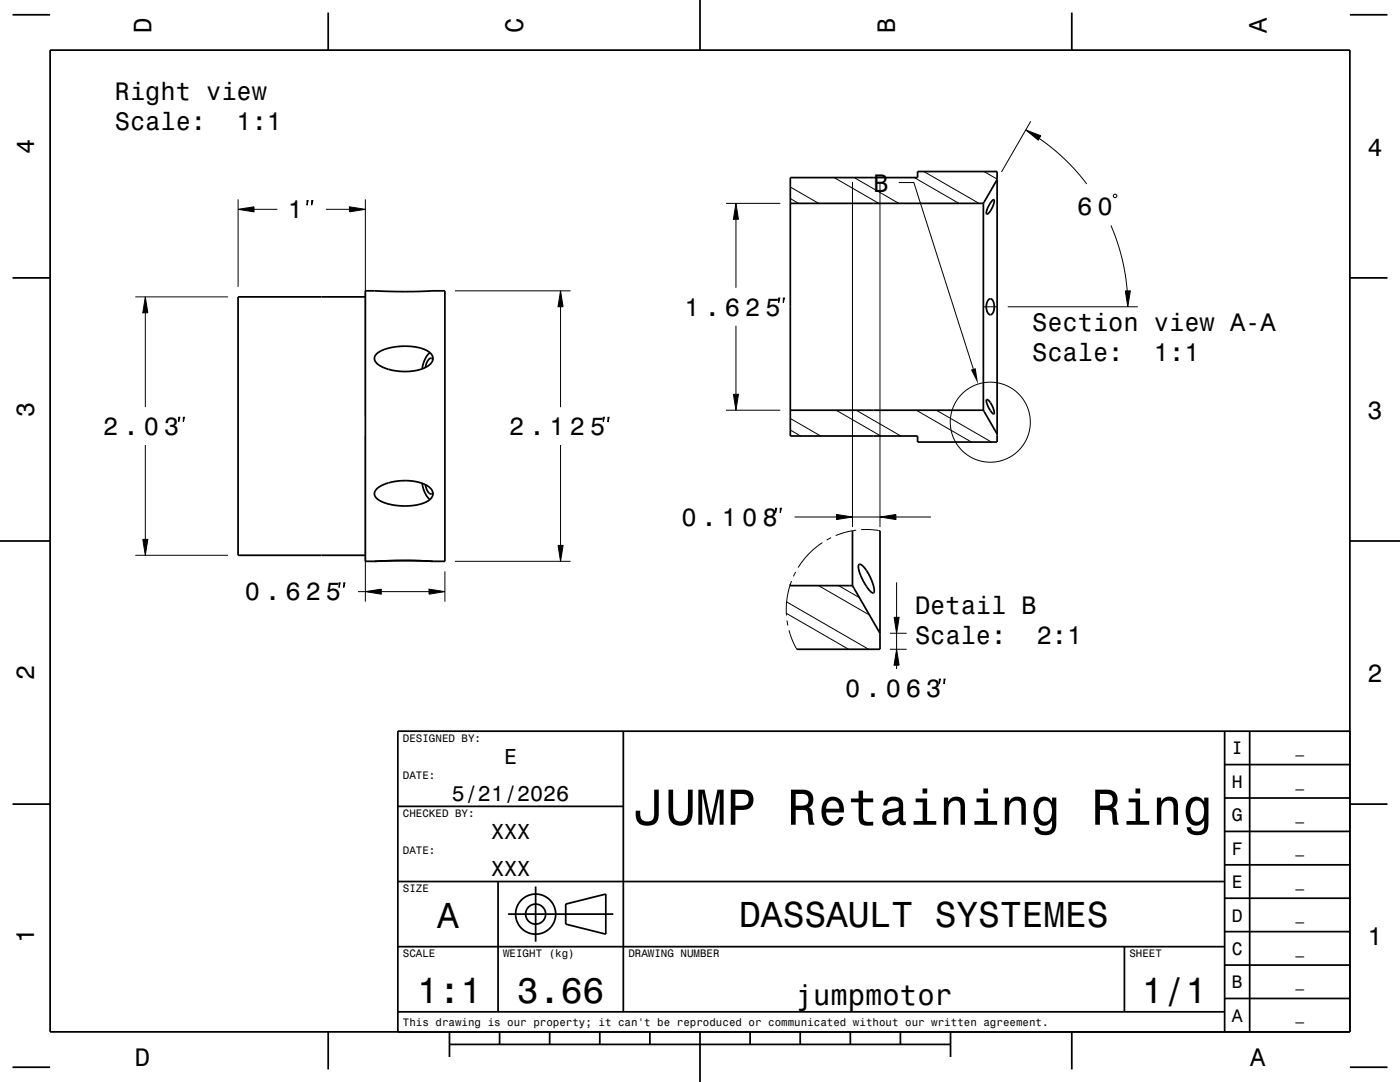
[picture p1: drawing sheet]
<svg xmlns="http://www.w3.org/2000/svg" width="279mm" height="216mm" viewBox="0 0 279 216" stroke-linecap="round" stroke-linejoin="round" font-family="sans-serif">
<g fill="none" stroke="#000" stroke-width=".2">
<path d="M47.5 39.8v17.4M72.9 39.8v43.2M157.7 37.3l5.7 3.3M157.7 39.6l1.7 1M166.5 35.4l8.9 5.2M170.1 36.3v68.9M170.5 35.4l8.9 5.2M175.6 36.3v68.9M179.4 36.4h3l11.8 37.2M182.5 35.4l8.9 5.2M184.4 34.2l11 6.4M196.4 34.2l2.6 1.5"/>
<path d="M204.7 25.9l3 1.2-.5 .9zM205.7 24.2l-5.8 10.1M207.4 27.6l2.6 1.9 2.6 2.4 2.4 2.5 1.9 2.3M222.4 38.7h.3l.2 .3v.2l-.2 .2h-.3l-.2-.2v-.2zM27 59.2h18.5M29 59.2l.5 3.2h-1zM47.5 41.8l3.2-.5v1zM50.7 41.8h4.7M61.3 40h.2l-.2 1zM62.2 40h.2l-.2 1zM65 41.8h4.7M69.7 41.3l3.2 .5-3.2 .5z"/>
<path d="M90.8 58h23.1M111.9 58l.5 3.2h-1zM144.9 40.6h10.8M146.9 40.6l.5 3.2h-1zM146.9 43.8v13.6M155.4 59.5h.2l-.2 .9zM156.3 59.5h.3l-.3 .9zM221.7 45l1.3 3.5 .8 2.6 .7 3.2 .5 3.7M224.6 58h1l-.5 3.2zM29 62.4v18.8M111.9 61.2v20M146.4 78.7h1l-.5 3.2z"/>
<path d="M146.9 65v13.7M196.2 61.2h2.9M201.1 61.2h26M29 88.8v18.8M35.7 83.3h.2l-.2 .9zM36.6 83.3h.2l-.2 .9zM72.9 87v33.1M111.9 88.8v20M120.4 83.3h.2l-.2 .9zM121.3 83.3h.3l-.3 .9zM144.9 81.9h10.8M157.7 83.5l6.1 3.5"/>
<path d="M157.7 85.8l2.1 1.2M166.9 81.9l8.9 5.1M170.9 81.9l8.9 5.1M182.9 81.9l11 6.3M186.9 81.9l11 6.3M27 110.8h18.5M28.5 107.6h1l-.5 3.2zM67.7 116.3h.2l-.2 .9zM68.6 116.3h.2l-.2 .9zM71.5 118.1h1.4M72.9 118.1l3.2-.5v1zM76.1 118.1h9.5"/>
<path d="M85.6 117.6l3.2 .5-3.2 .5zM88.8 114v6.1M90.8 112h23.1M111.4 108.8h1l-.5 3.2zM154.8 101.4h.2l-.2 .9zM155.7 101.4h.2l-.2 .9zM157.8 116.5l-.2 .4M158 115.9l-.9 3.4-.1 3.5M158.6 103.2h8.4M158.8 114.1l-.5 .9M163.4 116.9l10.1 5.8M164.1 108.3l-2.7 2.2-2.1 2.8"/>
<path d="M165.9 107.3l-.9 .5M167 102.7l3.1 .5-3.1 .5zM167.4 116.9l4.1 2.4M170.1 103.2h5.5M170.9 105.8l-2.2 .4-1.9 .7M171.9 105.7h1.7l2 .2M175.6 103.2l3.2-.5v1zM178.8 103.2h7M178.9 116.2v7M156.9 122.4l12.5 7.2M157 120.1l16.4 9.5M157.1 123.8l.1 1"/>
<path d="M157.5 125.8l.7 2.1 .8 1.7M177.6 129.6h3.3M177.6 126.4h3.3M178.4 123.2h1l-.5 3.2zM178.9 129.6l.5 3.1h-1zM178.9 126.4v3.2M178.9 132.7v.8M187.5 135.5h.2l-.2 1zM188.4 135.5h.2l-.2 1z"/>
<circle cx="197.6" cy="84.2" r="8"/>
</g>
<g fill="none" stroke="#000" stroke-width=".35">
<path d="M2.5 2.9h7.5M10 10h259.4v195.9h-259.4zM65.5 2.5v7.5M139.7 0v10M213.9 2.5v7.5M269.4 2.9h7.5M157.7 35.4h25.4v-1.2h15.9v54h-15.9v-1.2h-25.4zM199 35.8l-2.7 4.8M2.5 55.4h7.5M72.9 58l7.3 .2 8.6-.2v54l-7.6-.2-8.3 .2zM72.9 59.2h-25.4v51.6h25.4M157.7 40.6h38.6"/>
<path d="M196.3 40.6v41.3M197.3 59.8a.62 .62 0 0 1 .7-.1 .62 .62 0 0 1 .3 .6l.1 1.1-.2 1a.6 .6 0 0 1-.7 .4 .6 .6 0 0 1-.5-.6 2.51 2.51 0 0 1 .3-2.4zM198 40a.24 .24 0 0 1 .4-.1 .24 .24 0 0 1 0 .4l-.7 1.8a.71 .71 0 0 1-.8 .6v-.1a3.9 3.9 0 0 1 1.1-2.6zM269.4 55.4h7.5M75.1 70.6l.8-.5 1-.4a10.9 10.9 0 0 1 8.8 .6l.6 .7 .1 .7a3.2 3.2 0 0 1-2.7 2.1 10 10 0 0 1-8.5-1.3 1.18 1.18 0 0 1-.1-1.9zM85.8 70.4a5.2 5.2 0 0 0-1.5 3.2M86.4 71.8a.45 .45 0 0 0-.5-.4 .45 .45 0 0 0-.4 .4l-.4 .8-.2 .7M196.9 79.8a.58 .58 0 0 1 .7 .5l.8 1.6a.45 .45 0 0 1-.1 .7l-.6-.7a2.9 2.9 0 0 1-.8-2.1zM75.2 97.5l1.4-.8a10.2 10.2 0 0 1 9.1 .5 1.58 1.58 0 0 1 .7 1.6 1.58 1.58 0 0 1-1.2 1.3l-1.2 .5a11 11 0 0 1-8.8-1.1 1.21 1.21 0 0 1 0-2zM84.3 96.4a5.1 5.1 0 0 0 1.5 3.3M84.9 96.7l.3 1a.84 .84 0 0 0 1.1 .7l.1-.1M157.7 81.9h38.6"/>
<path d="M196.3 81.9l2.7 4.7M0 107.9h10M157.6 116.9h12.5M170.1 116.9l5.5 9.5M170.1 105.9v11M171.4 112.7l.1-.1a1.94 1.94 0 0 1 1.4 1.3 6.4 6.4 0 0 1 1.5 4.3l-.2 .1a3.3 3.3 0 0 1-1.7-1.9 5.6 5.6 0 0 1-1.1-3.6zM175.6 105.9v23.7h-16.6M269.4 107.9h10M124.4 145.9v56M244.4 159.2h25M244.4 152.6h25M244.4 145.9v60"/>
<path d="M249.4 145.9v60M269.4 145.9h-190v60M2.5 160.5h7.5M79.4 175.9h165M79.4 160.9h45M99.4 175.9v26M106.9 176.9v11M244.4 179.2h25M244.4 172.6h25M244.4 165.9h25M269.4 160.5h7.5M79.4 188.9h165"/>
<path d="M101.4 182.4h21M112.9 180.4l8-2v8l-8-2zM224.4 188.9v13M244.4 199.2h25M244.4 192.6h25M244.4 185.9h25M2.5 213h7.5M65.5 205.9v7.5M79.4 201.9h165M89.7 208.4h100M89.7 205.9v5M99.7 205.9v2.5"/>
<path d="M109.7 205.9v2.5M119.7 205.9v2.5M129.7 205.9v2.5M139.7 205.9v10M149.7 205.9v2.5M159.7 205.9v2.5M169.7 205.9v2.5M179.7 205.9v2.5M189.7 205.9v5M213.9 205.9v7.5M269.4 213h7.5"/>
<circle cx="106.9" cy="182.4" r="2"/>
<circle cx="106.9" cy="182.4" r="4"/>
</g>
<g fill="#000">
<path d="M204.7 25.9l3 1.2-.5 .9z" fill-rule="evenodd"/>
<path d="M47.5 41.8l3.2-.5v1z" fill-rule="evenodd"/>
<path d="M69.7 41.3l3.2 .5-3.2 .5z" fill-rule="evenodd"/>
<path d="M146.9 40.6l.5 3.2h-1z" fill-rule="evenodd"/>
<path d="M224.6 58h1l-.5 3.2z" fill-rule="evenodd"/>
<path d="M29 59.2l.5 3.2h-1z" fill-rule="evenodd"/>
<path d="M111.9 58l.5 3.2h-1z" fill-rule="evenodd"/>
<path d="M146.4 78.7h1l-.5 3.2z" fill-rule="evenodd"/>
<path d="M193.8 73.8l.9-.3 .5 3.1z" fill-rule="evenodd"/>
<path d="M28.5 107.6h1l-.5 3.2z" fill-rule="evenodd"/>
<path d="M72.9 118.1l3.2-.5v1z" fill-rule="evenodd"/>
<path d="M85.6 117.6l3.2 .5-3.2 .5z" fill-rule="evenodd"/>
<path d="M111.4 108.8h1l-.5 3.2z" fill-rule="evenodd"/>
<path d="M167 102.7l3.1 .5-3.1 .5z" fill-rule="evenodd"/>
<path d="M175.6 103.2l3.2-.5v1z" fill-rule="evenodd"/>
<path d="M178.4 123.2h1l-.5 3.2z" fill-rule="evenodd"/>
<path d="M178.9 129.6l.5 3.1h-1z" fill-rule="evenodd"/>
</g>
<text font-size="10.1" x="126.7" y="164.6">JUMP Retaining Ring</text>
<g font-size="7.2">
<text x="87.2" y="185.2">A</text>
<text x="147.5" y="185">DASSAULT SYSTEMES</text>
<text x="83.2" y="200.2">1:1</text>
<text x="103.2" y="200.2">3.66</text>
<text x="227.9" y="200.2">1/1</text>
</g>
<text font-size="5.8" x="158.8" y="200.5">jumpmotor</text>
<g font-size="5">
<text x="30.2" y="6.5" transform="rotate(-90 30.2 6.5)">D</text>
<text x="104.4" y="6.5" transform="rotate(-90 104.4 6.5)">C</text>
<text x="178.6" y="6.5" transform="rotate(-90 178.6 6.5)">B</text>
<text x="252.8" y="6.5" transform="rotate(-90 252.8 6.5)">A</text>
<text x="22.9" y="19.9">Right view</text>
<text x="22.9" y="25.9">Scale:</text>
<text x="47.2" y="25.9">1:1</text>
<text x="6.8" y="30.7" transform="rotate(-90 6.8 30.7)">4</text>
<text x="272.9" y="31">4</text>
<text x="174.3" y="38.3">B</text>
<text x="57.4" y="43.5">1</text>
<text x="215" y="42.9">6 0</text>
<text x="136.6" y="63">1 . 6 2 5</text>
<text x="206" y="66.1">Section view A-A</text>
<text x="206" y="72.1">Scale:</text>
<text x="230.3" y="72.1">1:1</text>
<text x="6.8" y="83.2" transform="rotate(-90 6.8 83.2)">3</text>
<text x="272.9" y="83.5">3</text>
<text x="20.6" y="86.8">2 . 0 3</text>
<text x="101.6" y="86.8">2 . 1 2 5</text>
<text x="136" y="104.9">0 . 1 0 8</text>
<text x="48.9" y="119.8">0 . 6 2 5</text>
<text x="182.6" y="122.5">Detail B</text>
<text x="182.6" y="128.5">Scale:</text>
<text x="206.9" y="128.5">2:1</text>
<text x="6.8" y="135.7" transform="rotate(-90 6.8 135.7)">2</text>
<text x="272.9" y="136">2</text>
<text x="168.7" y="139">0 . 0 6 3</text>
<text x="6.8" y="188.2" transform="rotate(-90 6.8 188.2)">1</text>
<text x="272.9" y="188.5">1</text>
<text x="26.9" y="212.7">D</text>
<text x="249.5" y="212.7">A</text>
</g>
<g font-size="4.3">
<text x="100.6" y="152.4">E</text>
<text x="90.2" y="159.9">5/21/2026</text>
<text x="98" y="167.4">XXX</text>
<text x="98" y="174.9">XXX</text>
</g>
<g font-size="3.6">
<text x="245.8" y="150.5">I</text>
<text x="245.8" y="157.2">H</text>
<text x="245.8" y="163.9">G</text>
<text x="245.8" y="170.5">F</text>
<text x="245.8" y="177.2">E</text>
<text x="245.8" y="183.9">D</text>
<text x="245.8" y="190.5">C</text>
<text x="245.8" y="197.2">B</text>
<text x="245.8" y="203.9">A</text>
</g>
<g font-size="2.9">
<text x="258.5" y="150.3">_</text>
<text x="258.5" y="156.9">_</text>
<text x="258.5" y="163.6">_</text>
<text x="258.5" y="170.3">_</text>
<text x="258.5" y="176.9">_</text>
<text x="258.5" y="183.6">_</text>
<text x="258.5" y="190.3">_</text>
<text x="258.5" y="196.9">_</text>
<text x="258.5" y="203.6">_</text>
</g>
<g font-size="2.2">
<text x="80.4" y="148">DESIGNED BY:</text>
<text x="80.4" y="155.5">DATE:</text>
<text x="80.4" y="163">CHECKED BY:</text>
<text x="80.4" y="170.5">DATE:</text>
<text x="80.4" y="178">SIZE</text>
<text x="80.4" y="191">SCALE</text>
<text x="100.4" y="191">WEIGHT (kg)</text>
<text x="125.4" y="191">DRAWING NUMBER</text>
<text x="225.4" y="191">SHEET</text>
<text x="80.4" y="204.7">This drawing is our property; it can't be reproduced or communicated without our written agreement.</text>
</g>
</svg>
